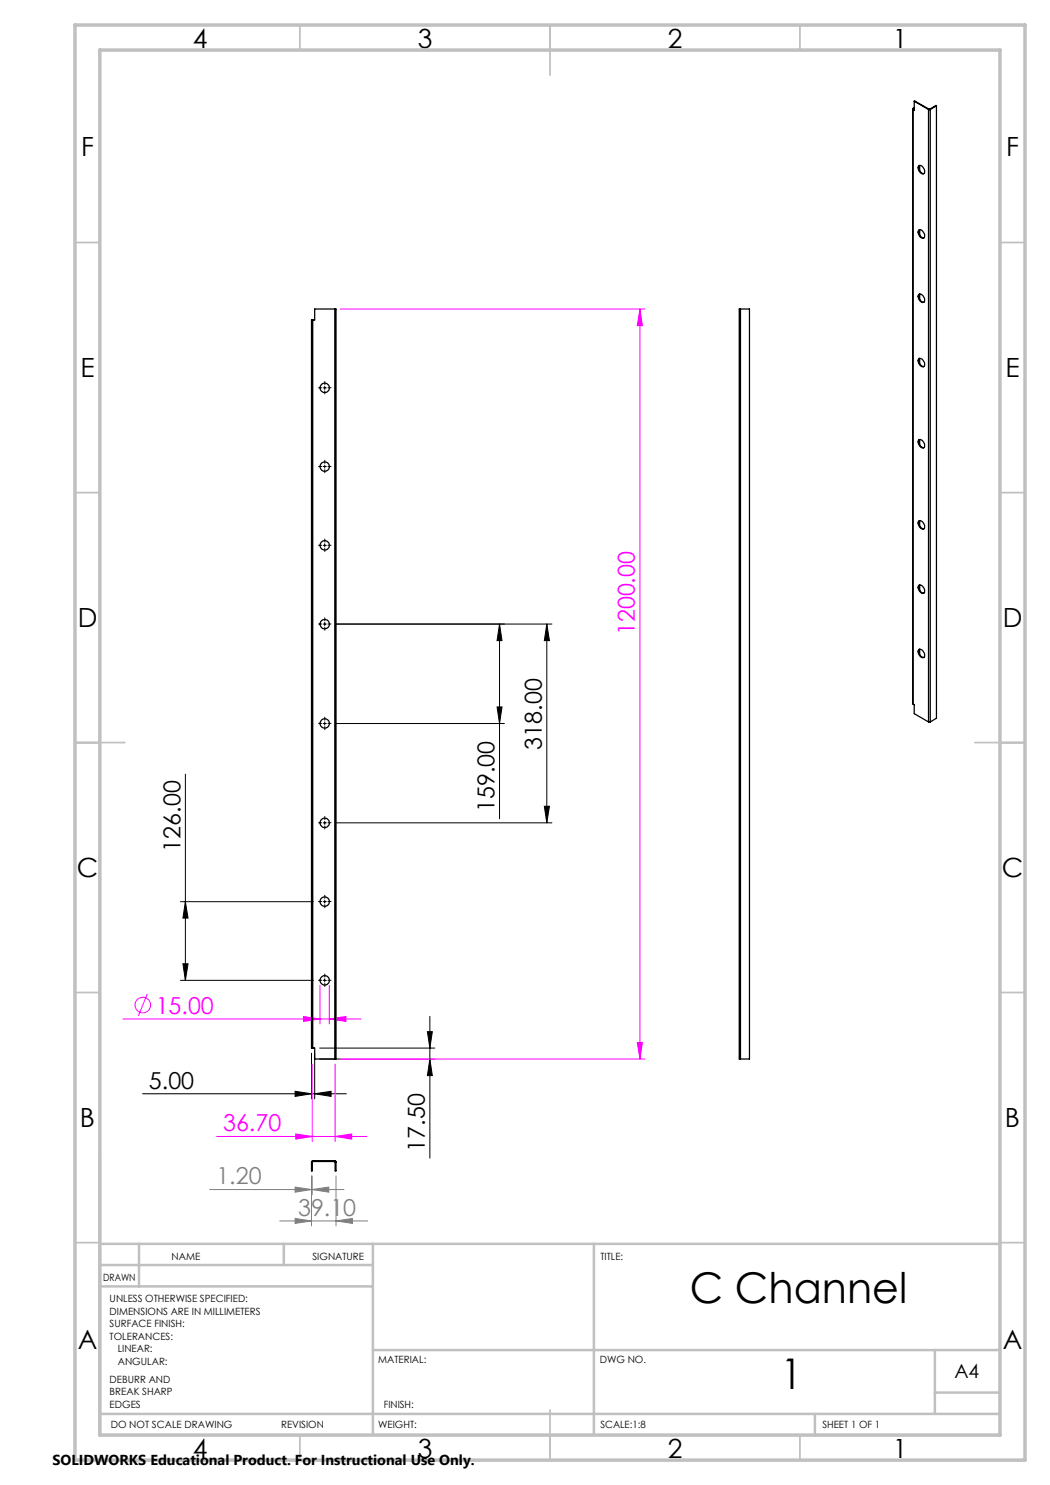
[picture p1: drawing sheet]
<svg xmlns="http://www.w3.org/2000/svg" width="210mm" height="297mm" viewBox="0 0 210 297" stroke-linecap="round" stroke-linejoin="round" font-family="sans-serif">
<g fill="none" stroke="#f0f" stroke-width=".2">
<path d="M68.1 61.8h60.9M128 61.8l.5 3.3h-1zM128 61.8v150M29.5 198.8l-1.8 4.4M64 197.1v7.7M65.9 197.1v7.7M24.6 203.8h47.6M60.7 203.3l3.3 .5-3.3 .5zM62.4 212.8v15.5M65.9 203.8l3.3-.5v1zM67 212.8v15.5M68.1 211.8h60.9"/>
<path d="M127.5 208.5h1l-.5 3.3zM43.3 227.3h30.1M59.2 226.8l3.2 .5-3.2 .5zM67 227.3l3.3-.5v1z"/>
<circle cx="28.6" cy="201" r="1.56"/>
</g>
<g fill="none" stroke="#000" stroke-width=".2">
<path d="M64.6 77.6h.7M64.9 77.3v.6M64.6 93.3h.7M64.9 93v.6M64.6 109.1h.7M64.9 108.8v.6M64.6 124.8h.7M64.9 124.5v.6M67.2 124.8h43.2M99.9 124.8l.5 3.3h-1zM99.9 124.8v39M109.4 124.8l.5 3.3h-1z"/>
<path d="M109.4 124.8v39.8M37.1 154.8v41.3M64.6 144.7h.7M64.9 144.4v.6M67.2 144.7h33.7M99.4 141.4h1l-.5 3.3zM64.6 164.6h.7M64.9 164.2v.7M67.2 164.6h43.2M108.9 161.3h1l-.5 3.3zM36.1 180.3h26.6M36.1 196.1h26.6"/>
<path d="M36.6 192.8h1l-.5 3.3zM37.1 180.3l.5 3.3h-1zM64.6 180.3h.7M64.6 196.1h.7M64.9 180v.6M64.9 195.8v.6M28.5 218.8h40.8M59 218.3l3.3 .5-3.3 .5zM62.3 210.6v9.2M62.9 218.8l3.3-.5v1zM62.9 210.6v9.2M63.9 211.8h23.1"/>
<path d="M63.9 209.6h23.1M85.5 206.3h1l-.5 3.3zM86 211.8l.5 3.3h-1zM86 203.3v28.3"/>
</g>
<path d="M41.9 237.9h26.9M59 237.4l3.3 .5-3.3 .5zM62.3 235.2v10M62.4 237.9l3.4-.5v1zM62.4 235.2v3.7M67.2 235.2v10M56 244.2h17.6M59 243.7l3.3 .5-3.3 .5zM67.2 244.2l3.3-.5v1z" fill="none" stroke="#808080" stroke-width=".2"/>
<g fill="none" stroke="#000" stroke-width=".2" stroke-dasharray="15.2 1.3 1.3 1.3">
<path d="M64.3 77.6h-.6M65 76.9v-.6M65 78.2v.6M65.6 77.6h.6M64.3 93.3h-.6M65 92.7v-.6M65 93.9v.7M65.6 93.3h.6M64.3 109.1h-.6M65 108.4v-.6M65 109.7v.6M65.6 109.1h.6"/>
<path d="M64.3 124.8h-.6M65 124.2v-.6M65 125.4v.7M65.6 124.8h.6M64.3 144.7h-.6M65 144.1v-.7M65 145.3v.6M65.6 144.7h.6M64.3 164.6h-.6M65 179.7v-.6M65 163.9v-.6M65 165.2v.6"/>
<path d="M65.6 164.6h.6M64.3 180.3h-.6M64.3 196.1h-.6M65 180.9v.7M65 195.4v-.6M65 196.7v.6M65.6 180.3h.6M65.6 196.1h.6"/>
</g>
<g fill="none" stroke="#c0c0c0" stroke-width=".35">
<path d="M60 5v5M110 5v10M160 5v5M15 48.5h5M200 48.5h5M15 98.5h5M200 98.5h5M15 148.5h10M195 148.5h10M15 198.5h5M200 198.5h5M15 248.5h5"/>
<path d="M200 248.5h5M60 287v5M110 282v10M160 287v5"/>
</g>
<g fill="none" stroke="#c0c0c0" stroke-width=".5">
<path d="M20 231.8v55.2M20 248.8h180M20 257.3h54.6M20 253h54.6M27.8 248.8v8.5M56.8 248.8v4.2M74.6 248.8v38.2M118.8 248.8v38.2M74.6 270h125.4M187 270v12.8M187 278.5h13M20 282.8h180"/>
<path d="M163 282.8v4.2"/>
</g>
<path d="M15 5h190v287h-190zM20 10h180v277h-180z" fill="none" stroke="#c0c0c0" stroke-width=".7"/>
<g fill="#000">
<path d="M37.1 180.3l.5 3.3h-1zM36.6 192.8h1l-.5 3.3zM109.4 124.8l.5 3.3h-1zM108.9 161.3h1l-.5 3.3z"/>
<path d="M59 218.3l3.3 .5-3.3 .5zM62.9 218.8l3.3-.5v1z"/>
<path d="M86 211.8l.5 3.3h-1zM85.5 206.3h1l-.5 3.3zM99.4 141.4h1l-.5 3.3zM99.9 124.8l.5 3.3h-1z"/>
</g>
<g fill="#808080">
<path d="M62.4 237.9l3.4-.5v1zM59 237.4l3.3 .5-3.3 .5z"/>
<path d="M59 243.7l3.3 .5-3.3 .5zM67.2 244.2l3.3-.5v1z"/>
</g>
<g fill="#f0f">
<path d="M59.2 226.8l3.2 .5-3.2 .5zM67 227.3l3.3-.5v1zM60.7 203.3l3.3 .5-3.3 .5zM65.9 203.8l3.3-.5v1z"/>
<path d="M127.5 208.5h1l-.5 3.3zM128 61.8l.5 3.3h-1z"/>
</g>
<g fill="none" stroke="#000" stroke-width=".25">
<path d="M182.5 21.8l.1 119M182.6 21.7v.2M182.6 21.9v118.9M182.6 21.7l.1 .1M182.7 21.8h.1M182.7 21.8l-.1 .1M182.7 21.8l.1 .1M182.8 20.2l3 1.6M182.8 20.2l2.9 1.7M182.8 20.2v1.8l-.2-.1M182.8 21.7l-.1 .1M182.8 21.5l-.2 .2"/>
<path d="M183.8 33.2a1.05 1.05 0 0 1 .9 .4 1.05 1.05 0 0 1 0 1.1 1.11 1.11 0 0 1-.9-1.5zM183.9 33.1a1.15 1.15 0 0 0 .9 1.6M183.9 33.1v1.1M185.7 21.9h.4M185.7 21.9v122.5M185.8 21.8h.1M185.8 21.8l-.1 .1M185.9 21.8l.2 .1M186.1 21.9v122.5M187.3 21.2l-.1-.1-1.3 .7M187.3 21.2l-1.2 .7M187.3 21.2v122.4l-1.2 .8"/>
<path d="M183.8 46a.95 .95 0 0 1 1.1 1.1 .49 .49 0 0 1-.3 .6 .49 .49 0 0 1-.6-.4 .99 .99 0 0 1-.2-1.3zM183.8 58.9a1.05 1.05 0 0 1 .9 .5 1.05 1.05 0 0 1 0 1.1 1.11 1.11 0 0 1-.9-1.6zM183.9 46a1.19 1.19 0 0 0 .9 1.6M183.9 58.8a1.15 1.15 0 0 0 .9 1.6M183.9 45.9v1.2M183.9 58.8v1.1M62.5 64h-.2v145.6h.2M62.5 64v145.6M67 61.8h.2v150h-.2M67 61.8h-4.1v2.2h-.4M67 61.8v150M148.1 61.8h-.3v150h.3"/>
<path d="M148.1 61.8h1.8v150h-1.8M148.1 61.8v150M183.8 71.8a1.05 1.05 0 0 1 .9 .4 1.05 1.05 0 0 1 0 1.1 1.14 1.14 0 0 1-.9-1.5zM183.9 71.7a1.16 1.16 0 0 0 .9 1.6M183.9 71.7v1.1M183.8 88a1.05 1.05 0 0 1 .9 .5 1.05 1.05 0 0 1 0 1.1 1.14 1.14 0 0 1-.9-1.6zM183.9 87.9a1.16 1.16 0 0 0 .9 1.6M183.9 87.9v1.1M183.7 117.2a.66 .66 0 0 1 1 .4 .67 .67 0 0 1-.2 1.1 1.32 1.32 0 0 1-.8-1.5zM183.8 104.2a1.05 1.05 0 0 1 .9 .5 1.05 1.05 0 0 1 0 1.1 1.14 1.14 0 0 1-.9-1.6zM183.9 104.1a1.16 1.16 0 0 0 .9 1.7M183.9 117a1.15 1.15 0 0 0 .9 1.6"/>
<path d="M183.9 104.1v1.1M183.9 117v1.1M183.8 129.9a1.05 1.05 0 0 1 .9 .5 1.05 1.05 0 0 1 0 1.1 1.14 1.14 0 0 1-.9-1.6zM183.9 129.9a1.16 1.16 0 0 0 .9 1.6M183.9 129.9v1.1M182.6 140.8l.2 .2v1.7l2.9 1.7M185.7 144.4h.4M62.5 209.6h.4v2.2h4.1M62.3 232.4v1.8h.1v-1.8M62.3 232.4h.1M62.5 232.2l-.2 .2M62.5 232.3l-.1 .1"/>
<path d="M62.5 232.2v.1M62.5 232.2h4.5M62.5 232.3h4.5M62.9 232.2v.1M67 232.2l.2 .2M67 232.3v.1M67 232.2v.1M67 232.4v1.8h.2v-1.8M67 232.4h.2"/>
<circle cx="64.9" cy="77.6" r=".95"/>
<circle cx="64.9" cy="93.3" r=".94"/>
<circle cx="64.9" cy="109.1" r=".95"/>
<circle cx="64.9" cy="124.8" r=".94"/>
<circle cx="64.9" cy="144.7" r=".95"/>
<circle cx="64.9" cy="164.6" r=".95"/>
<circle cx="64.9" cy="180.3" r=".95"/>
<circle cx="64.9" cy="196.1" r=".95"/>
</g>
<g font-size="8.5">
<text x="138" y="260.6">C Channel</text>
<text x="156.2" y="277.8">1</text>
</g>
<g font-size="5.3">
<text x="38.5" y="9.5">4</text>
<text x="83.5" y="9.5">3</text>
<text x="133.6" y="9.5">2</text>
<text x="178.6" y="9.5">1</text>
<text x="16.2" y="31.2">F</text>
<text x="201.2" y="31.2">F</text>
<text x="16.1" y="75.5">E</text>
<text x="201.1" y="75.5">E</text>
<text x="15.5" y="125.5">D</text>
<text x="200.5" y="125.5">D</text>
<text x="15.4" y="175.5">C</text>
<text x="200.4" y="175.5">C</text>
<text x="16" y="225.5">B</text>
<text x="201" y="225.5">B</text>
<text x="15.5" y="269.7">A</text>
<text x="200.5" y="269.7">A</text>
<text x="38.5" y="291.5">4</text>
<text x="83.5" y="291.5">3</text>
<text x="133.6" y="291.5">2</text>
<text x="178.6" y="291.5">1</text>
</g>
<g font-size="4.7" fill="#f0f">
<text x="127" y="127" transform="rotate(-90 127 127)">1200.00</text>
<text x="31.1" y="202.7">15.00</text>
<text x="44.6" y="226.3">36.70</text>
</g>
<g font-size="4.7">
<text x="108.4" y="149.9" transform="rotate(-90 108.4 149.9)">318.00</text>
<text x="98.9" y="162.5" transform="rotate(-90 98.9 162.5)">159.00</text>
<text x="36.1" y="170.3" transform="rotate(-90 36.1 170.3)">126.00</text>
<text x="29.8" y="217.7">5.00</text>
<text x="85" y="230.3" transform="rotate(-90 85 230.3)">17.50</text>
</g>
<g font-size="4.7" fill="#808080">
<text x="43.3" y="236.9">1.20</text>
<text x="59.6" y="243.2">39.10</text>
</g>
<text font-size="3.9" x="190.9" y="275.5">A4</text>
<text font-size="2.9" x="10.5" y="292.9">SOLIDWORKS Educational Product. For Instructional Use Only.</text>
<g font-size="2">
<text x="34.3" y="252">NAME</text>
<text x="62.5" y="252">SIGNATURE</text>
<text x="120.1" y="251.9">TITLE:</text>
<text x="20.6" y="256.1">DRAWN</text>
<text x="21.9" y="260.5">UNLESS OTHERWISE SPECIFIED:</text>
<text x="21.9" y="263">DIMENSIONS ARE IN MILLIMETERS</text>
<text x="21.9" y="265.5">SURFACE FINISH:</text>
<text x="21.9" y="268">TOLERANCES:</text>
<text x="23.6" y="270.5">LINEAR:</text>
<text x="23.6" y="273">ANGULAR:</text>
<text x="75.6" y="272.5">MATERIAL:</text>
<text x="119.9" y="272.5">DWG NO.</text>
<text x="21.9" y="276.5">DEBURR AND</text>
<text x="21.9" y="279">BREAK SHARP</text>
<text x="21.9" y="281.5">EDGES</text>
<text x="76.8" y="281.5">FINISH:</text>
<text x="22.2" y="285.6">DO NOT SCALE DRAWING</text>
<text x="56.2" y="285.6">REVISION</text>
<text x="75.6" y="285.5">WEIGHT:</text>
<text x="120.1" y="285.6">SCALE:1:8</text>
<text x="164.5" y="285.6">SHEET 1 OF 1</text>
</g>
</svg>
